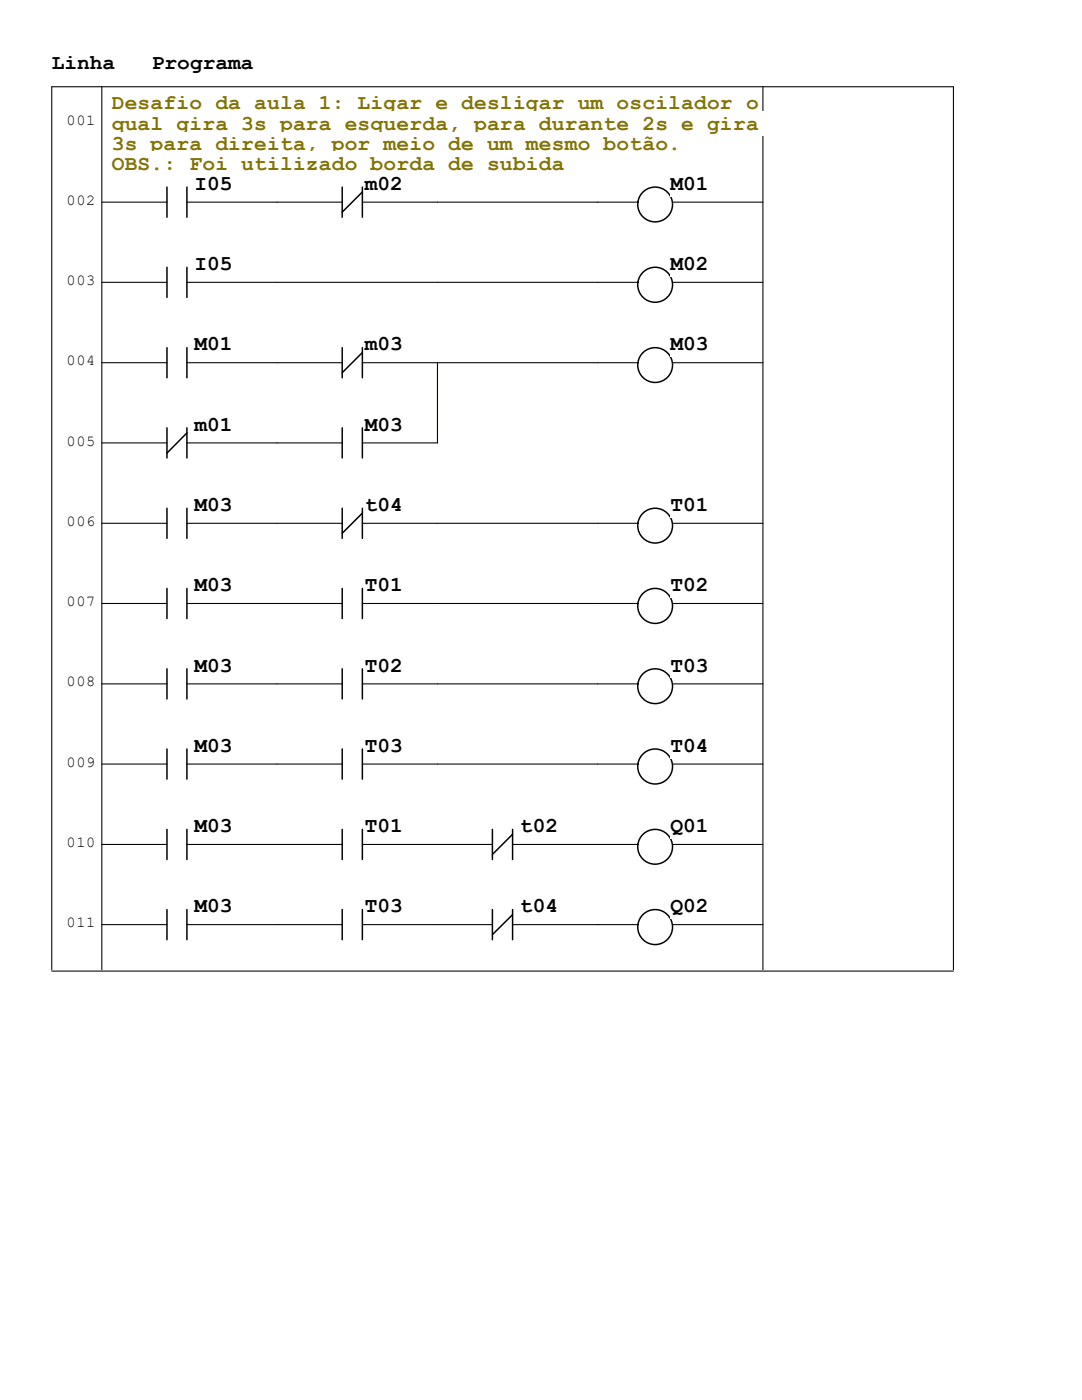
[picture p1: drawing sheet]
<svg xmlns="http://www.w3.org/2000/svg" width="216mm" height="279mm" viewBox="0 0 216 279" stroke-linecap="round" stroke-linejoin="round" font-family="sans-serif">
<path d="M20.3 17.3v176.2M152.2 17.3v176.2M10.3 193.5v-176.2h179.9v176.2M10.3 193.8h179.9" fill="none" stroke="#000" stroke-width=".21"/>
<g fill="#fff">
<path d="M13.3 22.3h5.8v3.4h-5.8z"/>
<path d="M13.3 38.3h5.8v3.4h-5.8z"/>
<path d="M13.3 54.4h5.8v3.4h-5.8z"/>
<path d="M13.3 70.4h5.8v3.4h-5.8z"/>
<path d="M13.3 86.4h5.8v3.4h-5.8z"/>
<path d="M13.3 102.4h5.8v3.4h-5.8z"/>
<path d="M13.3 118.4h5.8v3.5h-5.8z"/>
<path d="M13.3 134.5h5.8v3.4h-5.8z"/>
<path d="M13.3 150.5h5.8v3.4h-5.8z"/>
<path d="M13.3 166.5h5.8v3.4h-5.8z"/>
<path d="M13.3 182.5h5.8v3.5h-5.8z"/>
<path d="M22.3 18.3h129.1v4.8h-129.1z"/>
<path d="M22.3 22.3h131.7v4.8h-131.7z"/>
<path d="M22.3 26.3h113.6v4.9h-113.6z"/>
<path d="M22.3 30.3h90.4v4.8h-90.4z"/>
</g>
<path d="M20.3 40.3h13M37.3 40.3h31M72.3 40.3h55M134.2 40.3h18" fill="none" stroke="#000" stroke-width=".21"/>
<g fill="none" stroke="#000" stroke-width=".3">
<path d="M33.3 37.3v6M37.3 37.3v6M68.3 37.3v6M72.3 37.3v6M72.3 38.3l-4 4"/>
<circle cx="130.7" cy="40.8" r="3.5"/>
</g>
<g fill="#fff">
<path d="M38.8 34.3h7.6v4.9h-7.6z"/>
<path d="M72.6 34.3h7.8v4.9h-7.8z"/>
<path d="M133.6 34.3h7.8v4.9h-7.8z"/>
</g>
<path d="M20.3 56.3h13M37.3 56.3h90M134.2 56.3h18" fill="none" stroke="#000" stroke-width=".21"/>
<g fill="none" stroke="#000" stroke-width=".3">
<path d="M33.3 53.3v6.1M37.3 53.3v6.1"/>
<circle cx="130.7" cy="56.8" r="3.5"/>
</g>
<g fill="#fff">
<path d="M38.8 50.3h7.6v4.9h-7.6z"/>
<path d="M133.6 50.3h7.8v4.9h-7.8z"/>
</g>
<path d="M20.3 72.4h13M37.3 72.4h31M72.3 72.4h55M134.2 72.4h18" fill="none" stroke="#000" stroke-width=".21"/>
<g fill="none" stroke="#000" stroke-width=".3">
<path d="M33.3 69.4v6M37.3 69.4v6M68.3 69.4v6M72.3 69.4v6M72.3 70.4l-4 4"/>
<circle cx="130.7" cy="72.9" r="3.5"/>
</g>
<g fill="#fff">
<path d="M38.7 66.4h7.7v4.8h-7.7z"/>
<path d="M72.6 66.4h7.8v4.8h-7.8z"/>
<path d="M133.6 66.4h7.8v4.8h-7.8z"/>
</g>
<path d="M20.3 88.4h13M37.3 88.4h31M72.3 88.4h15" fill="none" stroke="#000" stroke-width=".21"/>
<path d="M33.3 85.4v6M37.3 85.4v6M37.3 86.4l-4 4M68.3 85.4v6M72.3 85.4v6" fill="none" stroke="#000" stroke-width=".3"/>
<g fill="#fff">
<path d="M38.7 82.4h7.7v4.8h-7.7z"/>
<path d="M72.6 82.4h7.8v4.8h-7.8z"/>
</g>
<path d="M87.3 72.4v16M20.3 104.4h13M37.3 104.4h31M72.3 104.4h55M134.2 104.4h18" fill="none" stroke="#000" stroke-width=".21"/>
<g fill="none" stroke="#000" stroke-width=".3">
<path d="M33.3 101.4v6M37.3 101.4v6M68.3 101.4v6M72.3 101.4v6M72.3 102.4l-4 4"/>
<circle cx="130.7" cy="104.9" r="3.5"/>
</g>
<g fill="#fff">
<path d="M38.7 98.4h7.7v4.9h-7.7z"/>
<path d="M72.8 98.4h7.6v4.9h-7.6z"/>
<path d="M133.8 98.4h7.6v4.9h-7.6z"/>
</g>
<path d="M20.3 120.4h13M37.3 120.4h31M72.3 120.4h55M134.2 120.4h18" fill="none" stroke="#000" stroke-width=".21"/>
<g fill="none" stroke="#000" stroke-width=".3">
<path d="M33.3 117.4v6M37.3 117.4v6M68.3 117.4v6M72.3 117.4v6"/>
<circle cx="130.7" cy="120.9" r="3.5"/>
</g>
<g fill="#fff">
<path d="M38.7 114.4h7.7v4.9h-7.7z"/>
<path d="M72.8 114.4h7.6v4.9h-7.6z"/>
<path d="M133.8 114.4h7.6v4.9h-7.6z"/>
</g>
<path d="M20.3 136.5h13M37.3 136.5h31M72.3 136.5h55M134.2 136.5h18" fill="none" stroke="#000" stroke-width=".21"/>
<g fill="none" stroke="#000" stroke-width=".3">
<path d="M33.3 133.5v6M37.3 133.5v6M68.3 133.5v6M72.3 133.5v6"/>
<circle cx="130.7" cy="136.9" r="3.5"/>
</g>
<g fill="#fff">
<path d="M38.7 130.5h7.7v4.8h-7.7z"/>
<path d="M72.8 130.5h7.6v4.8h-7.6z"/>
<path d="M133.8 130.5h7.6v4.8h-7.6z"/>
</g>
<path d="M20.3 152.5h13M37.3 152.5h31M72.3 152.5h55M134.2 152.5h18" fill="none" stroke="#000" stroke-width=".21"/>
<g fill="none" stroke="#000" stroke-width=".3">
<path d="M33.3 149.5v6M37.3 149.5v6M68.3 149.5v6M72.3 149.5v6"/>
<circle cx="130.7" cy="153" r="3.5"/>
</g>
<g fill="#fff">
<path d="M38.7 146.5h7.7v4.8h-7.7z"/>
<path d="M72.8 146.5h7.6v4.8h-7.6z"/>
<path d="M133.8 146.5h7.6v4.8h-7.6z"/>
</g>
<path d="M20.3 168.5h13M37.3 168.5h31M72.3 168.5h26M102.3 168.5h25M134.2 168.5h18" fill="none" stroke="#000" stroke-width=".21"/>
<g fill="none" stroke="#000" stroke-width=".3">
<path d="M33.3 165.5v6M37.3 165.5v6M68.3 165.5v6M72.3 165.5v6M98.3 165.5v6M102.3 165.5v6M102.3 166.5l-4 4"/>
<circle cx="130.7" cy="169" r="3.5"/>
</g>
<g fill="#fff">
<path d="M38.7 162.5h7.7v4.8h-7.7z"/>
<path d="M72.8 162.5h7.6v4.8h-7.6z"/>
<path d="M103.8 162.5h7.6v4.8h-7.6z"/>
<path d="M133.8 162.5h7.6v4.8h-7.6z"/>
</g>
<path d="M20.3 184.5h13M37.3 184.5h31M72.3 184.5h26M102.3 184.5h25M134.2 184.5h18" fill="none" stroke="#000" stroke-width=".21"/>
<g fill="none" stroke="#000" stroke-width=".3">
<path d="M33.3 181.5v6M37.3 181.5v6M68.3 181.5v6M72.3 181.5v6M98.3 181.5v6M102.3 181.5v6M102.3 182.5l-4 4"/>
<circle cx="130.7" cy="185" r="3.5"/>
</g>
<g fill="#fff">
<path d="M38.7 178.5h7.7v4.8h-7.7z"/>
<path d="M72.8 178.5h7.6v4.8h-7.6z"/>
<path d="M103.8 178.5h7.6v4.8h-7.6z"/>
<path d="M133.8 178.5h7.6v4.8h-7.6z"/>
</g>
<g font-size="4.2">
<text x="10.3" y="13.8">Linha</text>
<text x="30.3" y="13.8">Programa</text>
<text x="38.8" y="37.9">I05</text>
<text x="72.8" y="37.9">m02</text>
<text x="133.8" y="37.9">M01</text>
<text x="38.8" y="53.9">I05</text>
<text x="133.8" y="53.9">M02</text>
<text x="38.8" y="69.9">M01</text>
<text x="72.8" y="69.9">m03</text>
<text x="133.8" y="69.9">M03</text>
<text x="38.8" y="85.9">m01</text>
<text x="72.8" y="85.9">M03</text>
<text x="38.8" y="102">M03</text>
<text x="72.8" y="102">t04</text>
<text x="133.8" y="102">T01</text>
<text x="38.8" y="118">M03</text>
<text x="72.8" y="118">T01</text>
<text x="133.8" y="118">T02</text>
<text x="38.8" y="134">M03</text>
<text x="72.8" y="134">T02</text>
<text x="133.8" y="134">T03</text>
<text x="38.8" y="150">M03</text>
<text x="72.8" y="150">T03</text>
<text x="133.8" y="150">T04</text>
<text x="38.8" y="166.1">M03</text>
<text x="72.8" y="166.1">T01</text>
<text x="103.8" y="166.1">t02</text>
<text x="133.8" y="166.1">Q01</text>
<text x="38.8" y="182.1">M03</text>
<text x="72.8" y="182.1">T03</text>
<text x="103.8" y="182.1">t04</text>
<text x="133.8" y="182.1">Q02</text>
</g>
<g font-size="4.2" fill="#827302">
<text x="22.3" y="21.8">Desafio da aula 1: Ligar e desligar um oscilador o</text>
<text x="22.3" y="25.9">qual gira 3s para esquerda, para durante 2s e gira</text>
<text x="22.3" y="29.9">3s para direita, por meio de um mesmo botão.</text>
<text x="22.3" y="33.9">OBS.: Foi utilizado borda de subida</text>
</g>
<g font-size="3.1">
<text x="13.3" y="24.8">001</text>
<text x="13.3" y="40.9">002</text>
<text x="13.3" y="56.9">003</text>
<text x="13.3" y="72.9">004</text>
<text x="13.3" y="88.9">005</text>
<text x="13.3" y="104.9">006</text>
<text x="13.3" y="121">007</text>
<text x="13.3" y="137">008</text>
<text x="13.3" y="153">009</text>
<text x="13.3" y="169">010</text>
<text x="13.3" y="185.1">011</text>
</g>
</svg>
